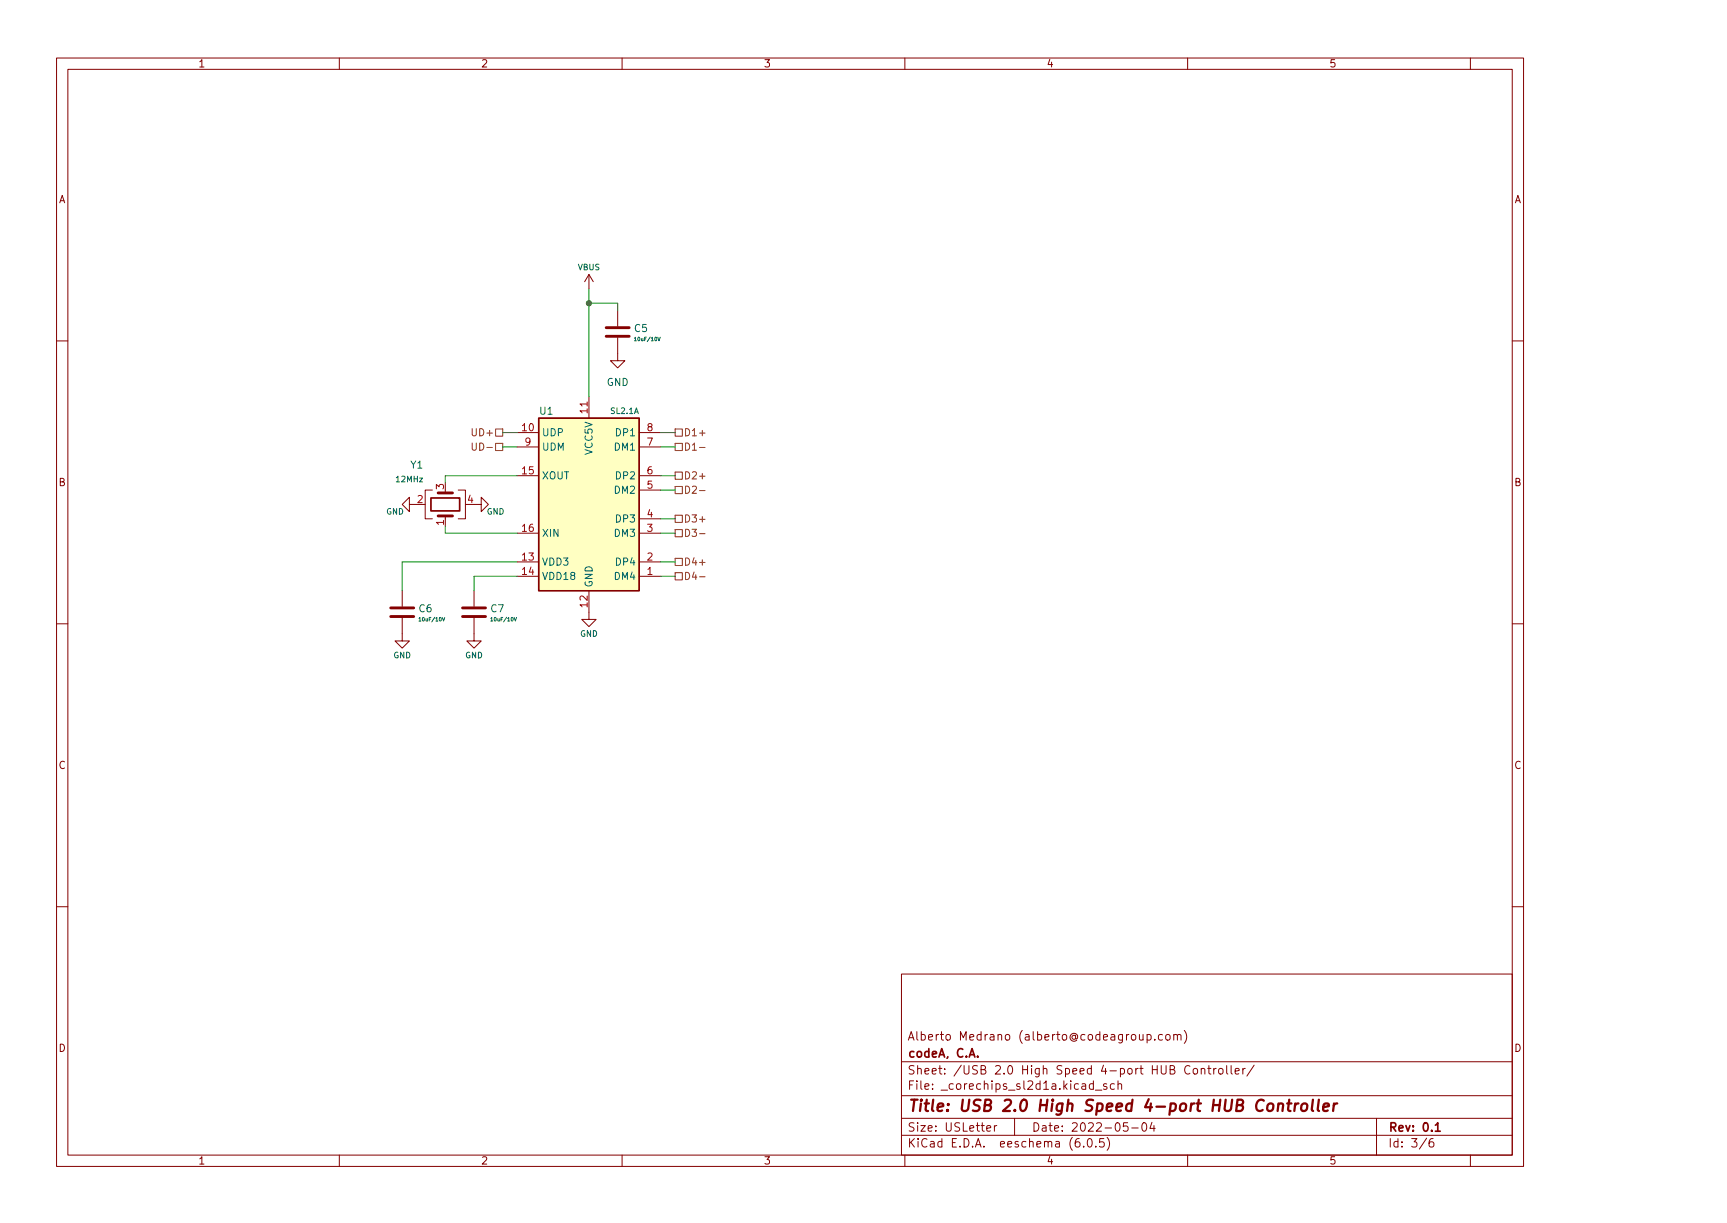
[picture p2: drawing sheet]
<svg xmlns="http://www.w3.org/2000/svg" width="297mm" height="210mm" viewBox="0 0 297 210" stroke-linecap="round" stroke-linejoin="round" font-family="sans-serif">
<g fill="none" stroke="#840000" stroke-width=".17">
<path d="M9.7 10h252.3v190.5h-252.3zM11.7 11.9h248.4v186.7h-248.4zM58.4 10v1.9M107 10v1.9M155.6 10v1.9M204.3 10v1.9M252.9 10v1.9M9.7 58.6h2M101.3 47.2l-.7 1.2M101.3 47.2v2.5M101.3 47.2l.7 1.2M106.2 58.1v3.9h1.3l-1.3 1.3-1.2-1.3h1.2"/>
<path d="M106.2 53.4v2.7M260.1 58.6h1.9M88.9 74.4h3.8M88.9 76.8h3.8M101.3 68.2v3.7M109.9 74.4h3.8M109.9 76.8h3.8M70.4 86.7v1.3l-1.2-1.3 1.2-1.2v1.2h1.2M74.4 84.3h-1.3v4.9h1.3M76.6 84.3v.4M76.6 88.7v.5M78.8 84.3h1.2v4.9h-1.2"/>
<path d="M81.5 86.7h1.3v1.3l1.2-1.3-1.2-1.2v1.2M88.9 99.1h3.8M88.9 96.6h3.8M88.9 81.8h3.8M88.9 91.7h3.8M109.9 99.1h3.8M109.9 96.6h3.8M109.9 81.8h3.8M109.9 91.7h3.8M109.9 89.2h3.8M109.9 84.3h3.8M9.7 107.2h2"/>
<path d="M69.2 106.2v4h1.2l-1.2 1.2-1.3-1.2h1.3M69.2 101.5v2.8M81.5 106.2v4h1.3l-1.3 1.2-1.2-1.2h1.2M81.5 101.5v2.8M101.3 101.5v5h-1.2l1.2 1.2 1.2-1.2h-1.2M260.1 107.2h1.9M9.7 155.9h2M260.1 155.9h1.9M155 167.5h105.1v31.1h-105.1zM197.3 177.9l.4-.1 .3 .3v.4l-.1 .2h-.6M197.3 177.8v1.5M198.6 178.7v.1"/>
<path d="M199.9 177.9l-.4-.1-.3 .3v.4l.2 .2h.5M200.6 177.9l.4-.1 .3 .3v.4l-.3 .3-.4-.1-.1-.2v-.4zM201.9 178l.2-.2 .3 .1 .1 .9M201.9 177.8v1M202.5 178.1l.2-.3 .4 .1v.9M203.7 177.1a1.67 1.67 0 0 1 0 2.3M58.4 198.6v1.9M107 198.6v1.9M155 195.2h105.1M155 192.3h105.1M155 188.4h105.1M155 182.5h105.1"/>
<path d="M155.6 198.6v1.9M169.7 194l.7-.1-.1-.3-.4-.1-.2 .2 .1 .7h.5M171 193.5v1M171.5 193.5l-.3 .1-.2 .2M174.5 192.3v2.9M185.6 195.7a.58 .58 0 0 0-.7 .7v.5l.2 .2 .4 .1 .2-.1 .1-.5-.2-.2-.4-.1-.3 .3M186.4 197.1v.1M187.2 195.8l.2-.1a.79 .79 0 0 1 .5 .7 .79 .79 0 0 1-.3 .7l-.1 .1a.79 .79 0 0 1-.6-.6 .79 .79 0 0 1 .3-.8zM188.1 186.4l-.5-.1-.2 .3v.4l.1 .2h.6M188.1 185.8v1.5M188.4 187.4h1.1M188.5 197.1v.1"/>
<path d="M189.9 195.7h-.7l-.1 .7 .2-.1 .5 .1 .1 .2v.5l-.2 .1-.6-.1M190.3 186.4l-.3-.1-.2 .2 .1 .2 .4 .2v.3h-.5M190.4 195.5a1.67 1.67 0 0 1 0 2.3M191.7 186.4l-.4-.1-.3 .3v.4l.1 .2h.6M192.3 186.4l.2-.1 .4 .1v.9M192.3 185.8v1.5M194 193h-.7l-.1 .7 .2-.1h.5l.1 .3v.4l-.2 .2-.6-.2M194.7 193.9h1.1M196.6 193.1l.1-.1a.79 .79 0 0 1 .6 .6 .79 .79 0 0 1-.3 .8l-.1 .1a.79 .79 0 0 1-.6-.6 .79 .79 0 0 1 .3-.8zM198.1 192.9l-.3 1.1h.9M198.5 193.5v1M204.3 198.6v1.9"/>
<path d="M204.7 183.3a.59 .59 0 0 0-.8 0 .59 .59 0 0 0-.1 .7 .55 .55 0 0 0 .2 .6 .55 .55 0 0 0 .7-.1M205.3 183.8l.2-.1 .4 .1 .1 .6-.2 .2-.3 .1-.2-.2zM206.6 183.8l.2-.1h.4v1M206.6 183.7v1M207.7 183.7h.6M207.9 183.2v1.2l.4 .3M208.8 183.7v1M209.2 183.7h-.3l-.1 .3M209.7 183.8l.2-.1 .4 .1 .1 .6-.2 .2-.3 .1-.2-.2zM211 183.2v1.2l.2 .3M211.7 183.2v1.2l.3 .3M212.4 184.2l.7-.2v-.3h-.4l-.3 .2 .1 .7h.6"/>
<path d="M213.8 183.7v1M214.2 183.7h-.3l-.1 .3M215.7 183.1l-1.2 1.9M236.8 192.3v6.3M245.4 195.7l-1.3 1.8M246.5 195.7a.58 .58 0 0 0-.7 .7v.5l.1 .2 .4 .1 .3-.1v-.5l-.1-.2-.4-.1-.3 .3M252.9 198.6v1.9"/>
</g>
<path d="M168.2 181.6v.1M246.9 193.4l.4-.4v1.5M246.9 194.5h.8" fill="none" stroke="#840000" stroke-width=".29"/>
<path d="M219.9 189.9a.48 .48 0 0 1 .8 .1l-.1 1M219.9 189.7l-.2 1.3M221.4 189.7h.7M221.7 189.1l-.2 1.6 .1 .2 .4 .1M222.8 189.7l-.2 1.3M223.3 189.7l-.3 .1-.3 .3M224 189.9a.5 .5 0 0 1 .5-.2 .5 .5 0 0 1 .4 .4l-.1 .5a.53 .53 0 0 1-.5 .4 .53 .53 0 0 1-.5-.4zM225.8 189.1l-.2 1.6 .3 .3M226.8 189.1l-.2 1.6 .3 .3M227.6 190.4l1-.2-.1-.4-.5-.1-.3 .3-.1 .9 .2 .1 .6-.1M229.4 189.7l-.1 1.3M230 189.7l-.4 .1-.2 .3" fill="none" stroke="#840000" stroke-width=".39"/>
<path d="M104.3 57.8h3.9M104.3 56.3h3.9M75.4 88.7h2.4M75.4 84.7h2.4M67.2 106h4M67.2 104.5h4M79.6 106h3.9M79.6 104.5h3.9" fill="none" stroke="#840000" stroke-width=".49"/>
<path d="M109.1 58.1l.2-.1v.6M109.1 58.6h.4M113.1 58l.2 .6 .3-.6M72.1 106.3l.1-.2v.7M72.1 106.8h.3M76.1 106.1l.2 .7 .2-.7M84.4 106.3l.2-.2v.7M84.4 106.8h.4M88.4 106.1l.2 .7 .2-.7" fill="none" stroke="#006464" stroke-width=".17"/>
<path d="M92.7 71.9h17.2v29.6h-17.2z" fill="#ffffc2" stroke="#ffffc2" stroke-width=".17"/>
<path d="M92.7 71.9h17.2v29.6h-17.2z" fill="none" stroke="#840000" stroke-width=".25"/>
<path d="M74.1 85.6h5v2.2h-5z" fill="none" stroke="#840000" stroke-width=".3"/>
<g fill="none" stroke="#725600" stroke-width=".17">
<path d="M81.2 76.2v1l.2 .2h.3l.2-.2v-1M85.2 73.8h1.3v1.2h-1.3zM85.2 76.2h1.3v1.3h-1.3zM116.1 73.8h1.3v1.2h-1.3zM116.1 76.2h1.3v1.3h-1.3zM120.3 76.9h1M116.1 96h1.3v1.2h-1.3zM116.1 81.2h1.3v1.2h-1.3zM116.1 83.6h1.3v1.3h-1.3zM116.1 98.5h1.3v1.2h-1.3zM116.1 91h1.3v1.3h-1.3zM116.1 88.6h1.3v1.2h-1.3z"/>
<path d="M120.3 84.3h1M120.3 99.2h1M120.3 91.8h1"/>
</g>
<g fill="none" stroke="#009600" stroke-width=".17">
<path d="M101.3 52.1h4.9v1.3M101.3 49.7v18.5M86.5 74.4h2.4M86.5 76.8h2.4M113.7 74.4h2.4M113.7 76.8h2.4M76.6 90.4v1.3h12.3M88.9 81.8h-12.3v1.2M88.9 99.1h-7.4v2.4M88.9 96.6h-19.7v4.9M113.7 81.8h2.4M113.7 89.2h2.4"/>
<path d="M113.7 84.3h2.4M113.7 99.1h2.4M113.7 96.6h2.4M113.7 91.7h2.4"/>
</g>
<circle cx="101.3" cy="52.1" r=".44" fill="#009600" stroke="#009600" stroke-width=".17"/>
<text font-size="2.7" fill="#840000" x="156" y="191.1">Title: USB 2.0 High Speed 4-port HUB Controller</text>
<g font-size="2" fill="#840000">
<text x="156" y="178.9">Alberto Medrano (alberto@codeagroup.com)</text>
<text x="156" y="184.7">Sheet: /USB 2.0 High Speed 4-port HUB Controller/</text>
<text x="156" y="181.8">codeA, C.A.</text>
<text x="156" y="187.3">File: _corechips_sl2d1a.kicad_sch</text>
<text x="156" y="197.3">KiCad E.D.A. eeschema (6.0.5)</text>
<text x="156" y="194.5">Size: USLetter</text>
<text x="177.4" y="194.5">Date: 2022-05-04</text>
<text x="238.7" y="194.5">Rev: 0.1</text>
<text x="238.7" y="197.3">Id: 3/6</text>
</g>
<g font-size="1.8" fill="#840000">
<text x="34" y="11.6">1</text>
<text x="82.7" y="11.6">2</text>
<text x="131.3" y="11.6">3</text>
<text x="180" y="11.6">4</text>
<text x="228.6" y="11.6">5</text>
<text x="10.1" y="34.9">A</text>
<text x="260.4" y="34.9">A</text>
<text x="10.1" y="83.6">B</text>
<text x="260.4" y="83.6">B</text>
<text x="10.1" y="132.2">C</text>
<text x="260.4" y="132.2">C</text>
<text x="10.1" y="180.8">D</text>
<text x="260.4" y="180.8">D</text>
<text x="34" y="200.2">1</text>
<text x="82.7" y="200.2">2</text>
<text x="131.3" y="200.2">3</text>
<text x="180" y="200.2">4</text>
<text x="228.6" y="200.2">5</text>
</g>
<g font-size="1.7" fill="#006464">
<text x="109.1" y="57.1">C5</text>
<text x="92.9" y="71.3">U1</text>
<text x="104.3" y="66.3">GND</text>
<text x="93.1" y="75">UDP</text>
<text x="93.1" y="77.5">UDM</text>
<text x="105.8" y="77.5">DM1</text>
<text x="106.1" y="75">DP1</text>
<text x="70.6" y="80.5">Y1</text>
<text x="93.1" y="82.4">XOUT</text>
<text x="101.9" y="78.1" transform="rotate(-90 101.9 78.1)">VCC5V</text>
<text x="106.1" y="82.4">DP2</text>
<text x="105.8" y="84.9">DM2</text>
<text x="106.1" y="89.8">DP3</text>
<text x="93.1" y="92.3">XIN</text>
<text x="105.8" y="92.3">DM3</text>
<text x="93.1" y="97.2">VDD3</text>
<text x="93.1" y="99.7">VDD18</text>
<text x="101.9" y="101.1" transform="rotate(-90 101.9 101.1)">GND</text>
<text x="105.8" y="99.7">DM4</text>
<text x="106.1" y="97.2">DP4</text>
<text x="72.1" y="105.3">C6</text>
<text x="84.4" y="105.3">C7</text>
</g>
<g font-size="1.7" fill="#a90000">
<text x="101.1" y="71" transform="rotate(-90 101.1 71)">11</text>
<text x="89.8" y="74.1">10</text>
<text x="90.3" y="76.6">9</text>
<text x="111.3" y="76.6">7</text>
<text x="111.3" y="74.1">8</text>
<text x="89.8" y="81.5">15</text>
<text x="111.3" y="81.5">6</text>
<text x="71.8" y="86.5">2</text>
<text x="76.3" y="84.1" transform="rotate(-90 76.3 84.1)">3</text>
<text x="80.4" y="86.5">4</text>
<text x="111.3" y="88.9">4</text>
<text x="111.3" y="84">5</text>
<text x="76.3" y="90.3" transform="rotate(-90 76.3 90.3)">1</text>
<text x="89.8" y="91.4">16</text>
<text x="111.3" y="91.4">3</text>
<text x="89.8" y="96.4">13</text>
<text x="89.8" y="98.8">14</text>
<text x="111.3" y="98.8">1</text>
<text x="111.3" y="96.4">2</text>
<text x="101.1" y="104.4" transform="rotate(-90 101.1 104.4)">12</text>
</g>
<g font-size="1.7" fill="#725600">
<text x="81.6" y="75">UD+</text>
<text x="82" y="77.5">UD-</text>
<text x="117.5" y="75">D1+</text>
<text x="117.5" y="77.5">D1-</text>
<text x="117.5" y="82.4">D2+</text>
<text x="117.5" y="84.9">D2-</text>
<text x="117.5" y="89.8">D3+</text>
<text x="117.5" y="92.3">D3-</text>
<text x="117.5" y="97.2">D4+</text>
<text x="117.5" y="99.7">D4-</text>
</g>
<g font-size="1.4" fill="#006464">
<text x="99.4" y="46.4">VBUS</text>
<text x="105.1" y="71.2">SL2.1A</text>
<text x="68.2" y="82.9">12MHz</text>
<text x="66.4" y="88.5">GND</text>
<text x="83.7" y="88.5">GND</text>
<text x="67.6" y="113.2">GND</text>
<text x="80" y="113.2">GND</text>
<text x="99.8" y="109.5">GND</text>
</g>
<g font-size=".9" fill="#006464">
<text x="109.4" y="58.6">10uF/10V</text>
<text x="72.4" y="106.8">10uF/10V</text>
<text x="84.7" y="106.8">10uF/10V</text>
</g>
</svg>
